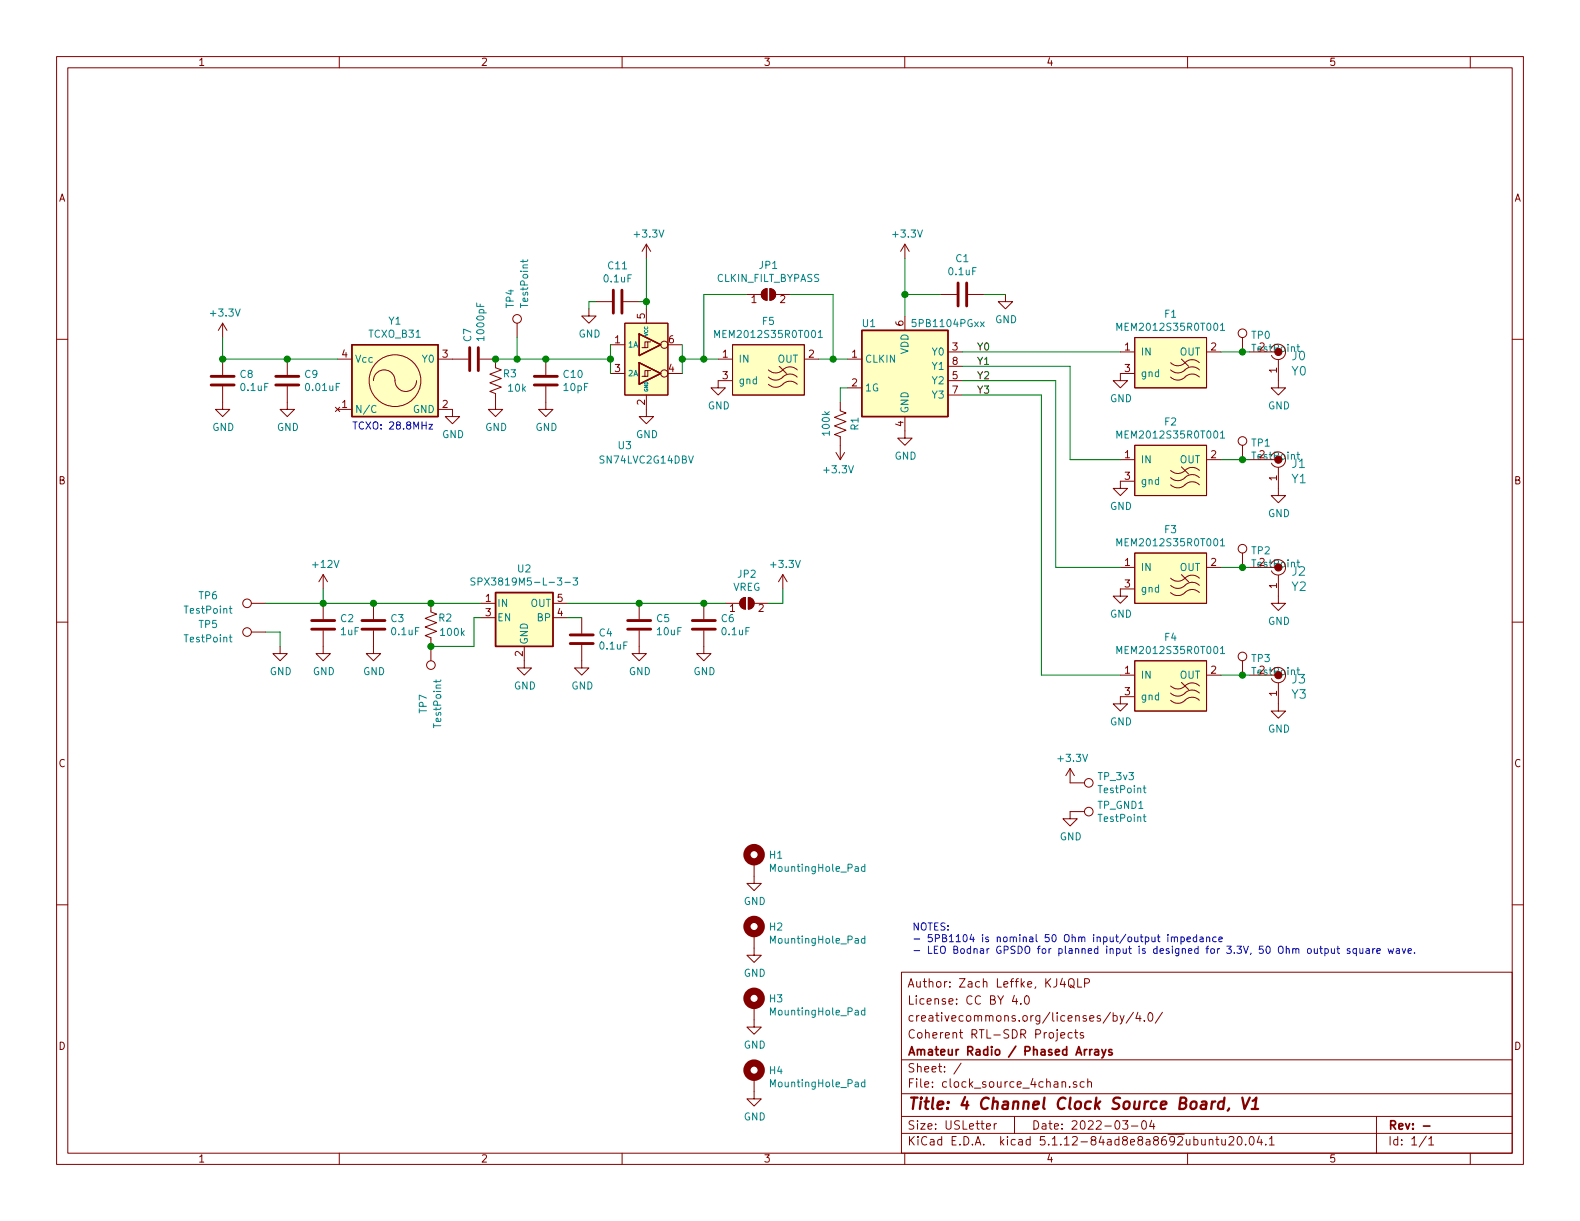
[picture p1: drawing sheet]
EESchema Schematic File Version 4
EELAYER 30 0
EELAYER END
$Descr USLetter 11000 8500
encoding utf-8
Sheet 1 1
Title "4 Channel Clock Source Board, V1"
Date "2022-03-04"
Rev "-"
Comp "Amateur Radio / Phased Arrays"
Comment1 "Coherent RTL-SDR Projects"
Comment2 "creativecommons.org/licenses/by/4.0/"
Comment3 "License: CC BY 4.0"
Comment4 "Author: Zach Leffke, KJ4QLP"
$EndDescr
$Comp
L kicad_KJ4QLP:5PB1104PGxx U1
U 1 1
P 6300 2800
F 0 "U1" H 6050 3350 50  0000 C CNN
F 1 "5PB1104PGxx" H 6600 3350 50  0000 C CNN
F 2 "Package_SO:TSSOP-8_4.4x3mm_P0.65mm" H 6300 2600 50  0001 C CNN
F 3 "https://www.idt.com/document/dst/5pb11xx-datasheet" H 3900 3400 50  0001 C CNN
	1    6300 2800
	1    0    0    -1  
$EndComp
$Comp
L dk_Coaxial-Connectors-RF:0734120114 J0
U 1 1
P 8900 2450
F 0 "J0" H 8812 2425 60  0000 R CNN
F 1 "Y0" H 8812 2319 60  0000 R CNN
F 2 "digikey-footprints:Molex_734120114_UMC_RF_CONN_Vertical" H 9100 2650 60  0001 L CNN
F 3 "https://www.molex.com/pdm_docs/sd/734120110_sd.pdf" H 9100 2750 60  0001 L CNN
F 4 "WM3894CT-ND" H 9100 2850 60  0001 L CNN "Digi-Key_PN"
F 5 "0734120114" H 9100 2950 60  0001 L CNN "MPN"
F 6 "Connectors, Interconnects" H 9100 3050 60  0001 L CNN "Category"
F 7 "Coaxial Connectors (RF)" H 9100 3150 60  0001 L CNN "Family"
F 8 "https://www.molex.com/pdm_docs/sd/734120110_sd.pdf" H 9100 3250 60  0001 L CNN "DK_Datasheet_Link"
F 9 "/product-detail/en/molex/0734120114/WM3894CT-ND/2421931" H 9100 3350 60  0001 L CNN "DK_Detail_Page"
F 10 "CONN UMC RCPT STR 50 OHM SMD" H 9100 3450 60  0001 L CNN "Description"
F 11 "Molex" H 9100 3550 60  0001 L CNN "Manufacturer"
F 12 "Active" H 9100 3650 60  0001 L CNN "Status"
	1    8900 2450
	-1   0    0    -1  
$EndComp
$Comp
L dk_Coaxial-Connectors-RF:0734120114 J1
U 1 1
P 8900 3200
F 0 "J1" H 8812 3175 60  0000 R CNN
F 1 "Y1" H 8812 3069 60  0000 R CNN
F 2 "digikey-footprints:Molex_734120114_UMC_RF_CONN_Vertical" H 9100 3400 60  0001 L CNN
F 3 "https://www.molex.com/pdm_docs/sd/734120110_sd.pdf" H 9100 3500 60  0001 L CNN
F 4 "WM3894CT-ND" H 9100 3600 60  0001 L CNN "Digi-Key_PN"
F 5 "0734120114" H 9100 3700 60  0001 L CNN "MPN"
F 6 "Connectors, Interconnects" H 9100 3800 60  0001 L CNN "Category"
F 7 "Coaxial Connectors (RF)" H 9100 3900 60  0001 L CNN "Family"
F 8 "https://www.molex.com/pdm_docs/sd/734120110_sd.pdf" H 9100 4000 60  0001 L CNN "DK_Datasheet_Link"
F 9 "/product-detail/en/molex/0734120114/WM3894CT-ND/2421931" H 9100 4100 60  0001 L CNN "DK_Detail_Page"
F 10 "CONN UMC RCPT STR 50 OHM SMD" H 9100 4200 60  0001 L CNN "Description"
F 11 "Molex" H 9100 4300 60  0001 L CNN "Manufacturer"
F 12 "Active" H 9100 4400 60  0001 L CNN "Status"
	1    8900 3200
	-1   0    0    -1  
$EndComp
$Comp
L dk_Coaxial-Connectors-RF:0734120114 J2
U 1 1
P 8900 3950
F 0 "J2" H 8812 3925 60  0000 R CNN
F 1 "Y2" H 8812 3819 60  0000 R CNN
F 2 "digikey-footprints:Molex_734120114_UMC_RF_CONN_Vertical" H 9100 4150 60  0001 L CNN
F 3 "https://www.molex.com/pdm_docs/sd/734120110_sd.pdf" H 9100 4250 60  0001 L CNN
F 4 "WM3894CT-ND" H 9100 4350 60  0001 L CNN "Digi-Key_PN"
F 5 "0734120114" H 9100 4450 60  0001 L CNN "MPN"
F 6 "Connectors, Interconnects" H 9100 4550 60  0001 L CNN "Category"
F 7 "Coaxial Connectors (RF)" H 9100 4650 60  0001 L CNN "Family"
F 8 "https://www.molex.com/pdm_docs/sd/734120110_sd.pdf" H 9100 4750 60  0001 L CNN "DK_Datasheet_Link"
F 9 "/product-detail/en/molex/0734120114/WM3894CT-ND/2421931" H 9100 4850 60  0001 L CNN "DK_Detail_Page"
F 10 "CONN UMC RCPT STR 50 OHM SMD" H 9100 4950 60  0001 L CNN "Description"
F 11 "Molex" H 9100 5050 60  0001 L CNN "Manufacturer"
F 12 "Active" H 9100 5150 60  0001 L CNN "Status"
	1    8900 3950
	-1   0    0    -1  
$EndComp
$Comp
L dk_Coaxial-Connectors-RF:0734120114 J3
U 1 1
P 8900 4700
F 0 "J3" H 8812 4675 60  0000 R CNN
F 1 "Y3" H 8812 4569 60  0000 R CNN
F 2 "digikey-footprints:Molex_734120114_UMC_RF_CONN_Vertical" H 9100 4900 60  0001 L CNN
F 3 "https://www.molex.com/pdm_docs/sd/734120110_sd.pdf" H 9100 5000 60  0001 L CNN
F 4 "WM3894CT-ND" H 9100 5100 60  0001 L CNN "Digi-Key_PN"
F 5 "0734120114" H 9100 5200 60  0001 L CNN "MPN"
F 6 "Connectors, Interconnects" H 9100 5300 60  0001 L CNN "Category"
F 7 "Coaxial Connectors (RF)" H 9100 5400 60  0001 L CNN "Family"
F 8 "https://www.molex.com/pdm_docs/sd/734120110_sd.pdf" H 9100 5500 60  0001 L CNN "DK_Datasheet_Link"
F 9 "/product-detail/en/molex/0734120114/WM3894CT-ND/2421931" H 9100 5600 60  0001 L CNN "DK_Detail_Page"
F 10 "CONN UMC RCPT STR 50 OHM SMD" H 9100 5700 60  0001 L CNN "Description"
F 11 "Molex" H 9100 5800 60  0001 L CNN "Manufacturer"
F 12 "Active" H 9100 5900 60  0001 L CNN "Status"
	1    8900 4700
	-1   0    0    -1  
$EndComp
$Comp
L power:GND #PWR01
U 1 1
P 8900 2650
F 0 "#PWR01" H 8900 2400 50  0001 C CNN
F 1 "GND" H 8905 2477 50  0000 C CNN
F 2 "" H 8900 2650 50  0001 C CNN
F 3 "" H 8900 2650 50  0001 C CNN
	1    8900 2650
	1    0    0    -1  
$EndComp
$Comp
L power:GND #PWR02
U 1 1
P 8900 3400
F 0 "#PWR02" H 8900 3150 50  0001 C CNN
F 1 "GND" H 8905 3227 50  0000 C CNN
F 2 "" H 8900 3400 50  0001 C CNN
F 3 "" H 8900 3400 50  0001 C CNN
	1    8900 3400
	1    0    0    -1  
$EndComp
$Comp
L power:GND #PWR03
U 1 1
P 8900 4150
F 0 "#PWR03" H 8900 3900 50  0001 C CNN
F 1 "GND" H 8905 3977 50  0000 C CNN
F 2 "" H 8900 4150 50  0001 C CNN
F 3 "" H 8900 4150 50  0001 C CNN
	1    8900 4150
	1    0    0    -1  
$EndComp
$Comp
L power:GND #PWR04
U 1 1
P 8900 4900
F 0 "#PWR04" H 8900 4650 50  0001 C CNN
F 1 "GND" H 8905 4727 50  0000 C CNN
F 2 "" H 8900 4900 50  0001 C CNN
F 3 "" H 8900 4900 50  0001 C CNN
	1    8900 4900
	1    0    0    -1  
$EndComp
$Comp
L kicad_KJ4QLP:MEM2012S35R0T001 F1
U 1 1
P 8150 2400
F 0 "F1" H 8150 2615 50  0000 C CNN
F 1 "MEM2012S35R0T001" H 8150 2524 50  0000 C CNN
F 2 "kj4qlp:0805_3PC_Pad" H 8150 2050 50  0001 C CNN
F 3 "https://product.tdk.com/info/en/catalog/datasheets/3tf_commercial_signal_mem2012s_en.pdf" H 8250 2275 50  0001 C CNN
	1    8150 2400
	1    0    0    -1  
$EndComp
$Comp
L kicad_KJ4QLP:MEM2012S35R0T001 F2
U 1 1
P 8150 3150
F 0 "F2" H 8150 3365 50  0000 C CNN
F 1 "MEM2012S35R0T001" H 8150 3274 50  0000 C CNN
F 2 "kj4qlp:0805_3PC_Pad" H 8150 2800 50  0001 C CNN
F 3 "https://product.tdk.com/info/en/catalog/datasheets/3tf_commercial_signal_mem2012s_en.pdf" H 8250 3025 50  0001 C CNN
	1    8150 3150
	1    0    0    -1  
$EndComp
$Comp
L kicad_KJ4QLP:MEM2012S35R0T001 F3
U 1 1
P 8150 3900
F 0 "F3" H 8150 4115 50  0000 C CNN
F 1 "MEM2012S35R0T001" H 8150 4024 50  0000 C CNN
F 2 "kj4qlp:0805_3PC_Pad" H 8150 3550 50  0001 C CNN
F 3 "https://product.tdk.com/info/en/catalog/datasheets/3tf_commercial_signal_mem2012s_en.pdf" H 8250 3775 50  0001 C CNN
	1    8150 3900
	1    0    0    -1  
$EndComp
$Comp
L kicad_KJ4QLP:MEM2012S35R0T001 F4
U 1 1
P 8150 4650
F 0 "F4" H 8150 4865 50  0000 C CNN
F 1 "MEM2012S35R0T001" H 8150 4774 50  0000 C CNN
F 2 "kj4qlp:0805_3PC_Pad" H 8150 4300 50  0001 C CNN
F 3 "https://product.tdk.com/info/en/catalog/datasheets/3tf_commercial_signal_mem2012s_en.pdf" H 8250 4525 50  0001 C CNN
	1    8150 4650
	1    0    0    -1  
$EndComp
$Comp
L Jumper:SolderJumper_2_Open JP1
U 1 1
P 5350 2050
F 0 "JP1" H 5350 2255 50  0000 C CNN
F 1 "CLKIN_FILT_BYPASS" H 5350 2164 50  0000 C CNN
F 2 "Jumper:SolderJumper-2_P1.3mm_Open_RoundedPad1.0x1.5mm" H 5350 2050 50  0001 C CNN
F 3 "~" H 5350 2050 50  0001 C CNN
	1    5350 2050
	1    0    0    -1  
$EndComp
Text Notes 6350 6650 0    50   ~ 0
NOTES:\n- 5PB1104 is nominal 50 Ohm input/output impedance\n- LEO Bodnar GPSDO for planned input is designed for 3.3V, 50 Ohm output square wave.
$Comp
L kicad_KJ4QLP:MEM2012S35R0T001 F5
U 1 1
P 5350 2450
F 0 "F5" H 5350 2665 50  0000 C CNN
F 1 "MEM2012S35R0T001" H 5350 2574 50  0000 C CNN
F 2 "kj4qlp:0805_3PC_Pad" H 5350 2100 50  0001 C CNN
F 3 "https://product.tdk.com/info/en/catalog/datasheets/3tf_commercial_signal_mem2012s_en.pdf" H 5450 2325 50  0001 C CNN
	1    5350 2450
	1    0    0    -1  
$EndComp
$Comp
L Device:R_US R1
U 1 1
P 5850 2950
F 0 "R1" V 5950 2950 50  0000 C CNN
F 1 "100k" V 5750 2950 50  0000 C CNN
F 2 "Resistor_SMD:R_0805_2012Metric" V 5890 2940 50  0001 C CNN
F 3 "~" H 5850 2950 50  0001 C CNN
	1    5850 2950
	1    0    0    -1  
$EndComp
$Comp
L power:+3.3V #PWR0101
U 1 1
P 6300 1800
F 0 "#PWR0101" H 6300 1650 50  0001 C CNN
F 1 "+3.3V" H 6315 1973 50  0000 C CNN
F 2 "" H 6300 1800 50  0001 C CNN
F 3 "" H 6300 1800 50  0001 C CNN
	1    6300 1800
	1    0    0    -1  
$EndComp
$Comp
L power:GND #PWR0102
U 1 1
P 6300 3000
F 0 "#PWR0102" H 6300 2750 50  0001 C CNN
F 1 "GND" H 6305 2827 50  0000 C CNN
F 2 "" H 6300 3000 50  0001 C CNN
F 3 "" H 6300 3000 50  0001 C CNN
	1    6300 3000
	1    0    0    -1  
$EndComp
$Comp
L power:+3.3V #PWR0103
U 1 1
P 5850 3100
F 0 "#PWR0103" H 5850 2950 50  0001 C CNN
F 1 "+3.3V" H 5865 3273 50  0000 C CNN
F 2 "" H 5850 3100 50  0001 C CNN
F 3 "" H 5850 3100 50  0001 C CNN
	1    5850 3100
	-1   0    0    1   
$EndComp
$Comp
L Device:C C1
U 1 1
P 6700 2050
F 0 "C1" V 6448 2050 50  0000 C CNN
F 1 "0.1uF" V 6539 2050 50  0000 C CNN
F 2 "Capacitor_SMD:C_0805_2012Metric" H 6738 1900 50  0001 C CNN
F 3 "~" H 6700 2050 50  0001 C CNN
	1    6700 2050
	0    1    1    0   
$EndComp
$Comp
L power:GND #PWR0104
U 1 1
P 7000 2050
F 0 "#PWR0104" H 7000 1800 50  0001 C CNN
F 1 "GND" H 7005 1877 50  0000 C CNN
F 2 "" H 7000 2050 50  0001 C CNN
F 3 "" H 7000 2050 50  0001 C CNN
	1    7000 2050
	1    0    0    -1  
$EndComp
$Comp
L Connector:TestPoint TP_3v3
U 1 1
P 7450 5450
F 0 "TP_3v3" V 7404 5638 50  0000 L CNN
F 1 "TestPoint" V 7495 5638 50  0000 L CNN
F 2 "TestPoint:TestPoint_Pad_2.0x2.0mm" H 7650 5450 50  0001 C CNN
F 3 "~" H 7650 5450 50  0001 C CNN
	1    7450 5450
	0    1    1    0   
$EndComp
Wire Wire Line
	6700 2450 7800 2450
Wire Wire Line
	6700 2550 7450 2550
Wire Wire Line
	7450 2550 7450 3200
Wire Wire Line
	7450 3200 7800 3200
Wire Wire Line
	6700 2650 7350 2650
Wire Wire Line
	7350 2650 7350 3950
Wire Wire Line
	7350 3950 7800 3950
Wire Wire Line
	6700 2750 7250 2750
Wire Wire Line
	7250 2750 7250 4700
Wire Wire Line
	7250 4700 7800 4700
Wire Wire Line
	6300 1800 6300 2050
Wire Wire Line
	6550 2050 6300 2050
Connection ~ 6300 2050
Wire Wire Line
	6300 2050 6300 2200
Wire Wire Line
	6850 2050 7000 2050
Wire Wire Line
	5900 2700 5850 2700
Wire Wire Line
	5850 2700 5850 2800
Wire Wire Line
	5700 2500 5800 2500
Wire Wire Line
	5000 2500 4900 2500
$Comp
L power:GND #PWR0105
U 1 1
P 5000 2650
F 0 "#PWR0105" H 5000 2400 50  0001 C CNN
F 1 "GND" H 5005 2477 50  0000 C CNN
F 2 "" H 5000 2650 50  0001 C CNN
F 3 "" H 5000 2650 50  0001 C CNN
	1    5000 2650
	1    0    0    -1  
$EndComp
$Comp
L power:GND #PWR0106
U 1 1
P 7800 2600
F 0 "#PWR0106" H 7800 2350 50  0001 C CNN
F 1 "GND" H 7805 2427 50  0000 C CNN
F 2 "" H 7800 2600 50  0001 C CNN
F 3 "" H 7800 2600 50  0001 C CNN
	1    7800 2600
	1    0    0    -1  
$EndComp
$Comp
L power:GND #PWR0107
U 1 1
P 7800 3350
F 0 "#PWR0107" H 7800 3100 50  0001 C CNN
F 1 "GND" H 7805 3177 50  0000 C CNN
F 2 "" H 7800 3350 50  0001 C CNN
F 3 "" H 7800 3350 50  0001 C CNN
	1    7800 3350
	1    0    0    -1  
$EndComp
$Comp
L power:GND #PWR0108
U 1 1
P 7800 4100
F 0 "#PWR0108" H 7800 3850 50  0001 C CNN
F 1 "GND" H 7805 3927 50  0000 C CNN
F 2 "" H 7800 4100 50  0001 C CNN
F 3 "" H 7800 4100 50  0001 C CNN
	1    7800 4100
	1    0    0    -1  
$EndComp
$Comp
L power:GND #PWR0109
U 1 1
P 7800 4850
F 0 "#PWR0109" H 7800 4600 50  0001 C CNN
F 1 "GND" H 7805 4677 50  0000 C CNN
F 2 "" H 7800 4850 50  0001 C CNN
F 3 "" H 7800 4850 50  0001 C CNN
	1    7800 4850
	1    0    0    -1  
$EndComp
Wire Wire Line
	8500 2450 8650 2450
Wire Wire Line
	8500 3200 8650 3200
Wire Wire Line
	8700 3950 8650 3950
Wire Wire Line
	8500 4700 8650 4700
$Comp
L power:+3.3V #PWR0110
U 1 1
P 7450 5450
F 0 "#PWR0110" H 7450 5300 50  0001 C CNN
F 1 "+3.3V" H 7465 5623 50  0000 C CNN
F 2 "" H 7450 5450 50  0001 C CNN
F 3 "" H 7450 5450 50  0001 C CNN
	1    7450 5450
	1    0    0    -1  
$EndComp
$Comp
L Connector:TestPoint TP_GND1
U 1 1
P 7450 5650
F 0 "TP_GND1" V 7404 5838 50  0000 L CNN
F 1 "TestPoint" V 7495 5838 50  0000 L CNN
F 2 "TestPoint:TestPoint_Pad_2.0x2.0mm" H 7650 5650 50  0001 C CNN
F 3 "~" H 7650 5650 50  0001 C CNN
	1    7450 5650
	0    1    1    0   
$EndComp
$Comp
L power:GND #PWR0111
U 1 1
P 7450 5650
F 0 "#PWR0111" H 7450 5400 50  0001 C CNN
F 1 "GND" H 7455 5477 50  0000 C CNN
F 2 "" H 7450 5650 50  0001 C CNN
F 3 "" H 7450 5650 50  0001 C CNN
	1    7450 5650
	1    0    0    -1  
$EndComp
Wire Wire Line
	5200 2050 4900 2050
Wire Wire Line
	4900 2050 4900 2500
Wire Wire Line
	5500 2050 5800 2050
Text Label 6800 2450 0    50   ~ 0
Y0
Text Label 6800 2550 0    50   ~ 0
Y1
Text Label 6800 2650 0    50   ~ 0
Y2
Text Label 6800 2750 0    50   ~ 0
Y3
$Comp
L Mechanical:MountingHole_Pad H1
U 1 1
P 5250 6000
F 0 "H1" H 5350 6049 50  0000 L CNN
F 1 "MountingHole_Pad" H 5350 5958 50  0000 L CNN
F 2 "MountingHole:MountingHole_2.2mm_M2_Pad_Via" H 5250 6000 50  0001 C CNN
F 3 "~" H 5250 6000 50  0001 C CNN
	1    5250 6000
	1    0    0    -1  
$EndComp
$Comp
L power:GND #PWR0112
U 1 1
P 5250 6100
F 0 "#PWR0112" H 5250 5850 50  0001 C CNN
F 1 "GND" H 5255 5927 50  0000 C CNN
F 2 "" H 5250 6100 50  0001 C CNN
F 3 "" H 5250 6100 50  0001 C CNN
	1    5250 6100
	1    0    0    -1  
$EndComp
$Comp
L Connector:TestPoint TP0
U 1 1
P 8650 2450
F 0 "TP0" H 8708 2568 50  0000 L CNN
F 1 "TestPoint" H 8708 2477 50  0000 L CNN
F 2 "TestPoint:TestPoint_Pad_D1.0mm" H 8850 2450 50  0001 C CNN
F 3 "~" H 8850 2450 50  0001 C CNN
	1    8650 2450
	1    0    0    -1  
$EndComp
Connection ~ 8650 2450
Wire Wire Line
	8650 2450 8700 2450
$Comp
L Connector:TestPoint TP1
U 1 1
P 8650 3200
F 0 "TP1" H 8708 3318 50  0000 L CNN
F 1 "TestPoint" H 8708 3227 50  0000 L CNN
F 2 "TestPoint:TestPoint_Pad_D1.0mm" H 8850 3200 50  0001 C CNN
F 3 "~" H 8850 3200 50  0001 C CNN
	1    8650 3200
	1    0    0    -1  
$EndComp
Connection ~ 8650 3200
Wire Wire Line
	8650 3200 8700 3200
$Comp
L Connector:TestPoint TP2
U 1 1
P 8650 3950
F 0 "TP2" H 8708 4068 50  0000 L CNN
F 1 "TestPoint" H 8708 3977 50  0000 L CNN
F 2 "TestPoint:TestPoint_Pad_D1.0mm" H 8850 3950 50  0001 C CNN
F 3 "~" H 8850 3950 50  0001 C CNN
	1    8650 3950
	1    0    0    -1  
$EndComp
Connection ~ 8650 3950
Wire Wire Line
	8650 3950 8500 3950
$Comp
L Connector:TestPoint TP3
U 1 1
P 8650 4700
F 0 "TP3" H 8708 4818 50  0000 L CNN
F 1 "TestPoint" H 8708 4727 50  0000 L CNN
F 2 "TestPoint:TestPoint_Pad_D1.0mm" H 8850 4700 50  0001 C CNN
F 3 "~" H 8850 4700 50  0001 C CNN
	1    8650 4700
	1    0    0    -1  
$EndComp
Connection ~ 8650 4700
Wire Wire Line
	8650 4700 8700 4700
$Comp
L Mechanical:MountingHole_Pad H2
U 1 1
P 5250 6500
F 0 "H2" H 5350 6549 50  0000 L CNN
F 1 "MountingHole_Pad" H 5350 6458 50  0000 L CNN
F 2 "MountingHole:MountingHole_2.2mm_M2_Pad_Via" H 5250 6500 50  0001 C CNN
F 3 "~" H 5250 6500 50  0001 C CNN
	1    5250 6500
	1    0    0    -1  
$EndComp
$Comp
L power:GND #PWR06
U 1 1
P 5250 6600
F 0 "#PWR06" H 5250 6350 50  0001 C CNN
F 1 "GND" H 5255 6427 50  0000 C CNN
F 2 "" H 5250 6600 50  0001 C CNN
F 3 "" H 5250 6600 50  0001 C CNN
	1    5250 6600
	1    0    0    -1  
$EndComp
$Comp
L Mechanical:MountingHole_Pad H3
U 1 1
P 5250 7000
F 0 "H3" H 5350 7049 50  0000 L CNN
F 1 "MountingHole_Pad" H 5350 6958 50  0000 L CNN
F 2 "MountingHole:MountingHole_2.2mm_M2_Pad_Via" H 5250 7000 50  0001 C CNN
F 3 "~" H 5250 7000 50  0001 C CNN
	1    5250 7000
	1    0    0    -1  
$EndComp
$Comp
L power:GND #PWR07
U 1 1
P 5250 7100
F 0 "#PWR07" H 5250 6850 50  0001 C CNN
F 1 "GND" H 5255 6927 50  0000 C CNN
F 2 "" H 5250 7100 50  0001 C CNN
F 3 "" H 5250 7100 50  0001 C CNN
	1    5250 7100
	1    0    0    -1  
$EndComp
$Comp
L Mechanical:MountingHole_Pad H4
U 1 1
P 5250 7500
F 0 "H4" H 5350 7549 50  0000 L CNN
F 1 "MountingHole_Pad" H 5350 7458 50  0000 L CNN
F 2 "MountingHole:MountingHole_2.2mm_M2_Pad_Via" H 5250 7500 50  0001 C CNN
F 3 "~" H 5250 7500 50  0001 C CNN
	1    5250 7500
	1    0    0    -1  
$EndComp
$Comp
L power:GND #PWR08
U 1 1
P 5250 7600
F 0 "#PWR08" H 5250 7350 50  0001 C CNN
F 1 "GND" H 5255 7427 50  0000 C CNN
F 2 "" H 5250 7600 50  0001 C CNN
F 3 "" H 5250 7600 50  0001 C CNN
	1    5250 7600
	1    0    0    -1  
$EndComp
$Comp
L Regulator_Linear:SPX3819M5-L-3-3 U2
U 1 1
P 3650 4300
F 0 "U2" H 3650 4642 50  0000 C CNN
F 1 "SPX3819M5-L-3-3" H 3650 4551 50  0000 C CNN
F 2 "Package_TO_SOT_SMD:SOT-23-5" H 3650 4625 50  0001 C CNN
F 3 "https://www.exar.com/content/document.ashx?id=22106&languageid=1033&type=Datasheet&partnumber=SPX3819&filename=SPX3819.pdf&part=SPX3819" H 3650 4300 50  0001 C CNN
	1    3650 4300
	1    0    0    -1  
$EndComp
$Comp
L Device:R_US R2
U 1 1
P 3000 4350
F 0 "R2" H 3100 4400 50  0000 C CNN
F 1 "100k" H 3150 4300 50  0000 C CNN
F 2 "Resistor_SMD:R_0805_2012Metric" V 3040 4340 50  0001 C CNN
F 3 "~" H 3000 4350 50  0001 C CNN
	1    3000 4350
	1    0    0    -1  
$EndComp
$Comp
L Device:C C3
U 1 1
P 2600 4350
F 0 "C3" H 2715 4396 50  0000 L CNN
F 1 "0.1uF" H 2715 4305 50  0000 L CNN
F 2 "Capacitor_SMD:C_0805_2012Metric" H 2638 4200 50  0001 C CNN
F 3 "~" H 2600 4350 50  0001 C CNN
	1    2600 4350
	1    0    0    -1  
$EndComp
$Comp
L Device:C C2
U 1 1
P 2250 4350
F 0 "C2" H 2365 4396 50  0000 L CNN
F 1 "1uF" H 2365 4305 50  0000 L CNN
F 2 "Capacitor_SMD:C_0805_2012Metric" H 2288 4200 50  0001 C CNN
F 3 "~" H 2250 4350 50  0001 C CNN
	1    2250 4350
	1    0    0    -1  
$EndComp
$Comp
L power:GND #PWR013
U 1 1
P 3650 4600
F 0 "#PWR013" H 3650 4350 50  0001 C CNN
F 1 "GND" H 3655 4427 50  0000 C CNN
F 2 "" H 3650 4600 50  0001 C CNN
F 3 "" H 3650 4600 50  0001 C CNN
	1    3650 4600
	1    0    0    -1  
$EndComp
$Comp
L power:GND #PWR012
U 1 1
P 2600 4500
F 0 "#PWR012" H 2600 4250 50  0001 C CNN
F 1 "GND" H 2605 4327 50  0000 C CNN
F 2 "" H 2600 4500 50  0001 C CNN
F 3 "" H 2600 4500 50  0001 C CNN
	1    2600 4500
	1    0    0    -1  
$EndComp
$Comp
L power:GND #PWR011
U 1 1
P 2250 4500
F 0 "#PWR011" H 2250 4250 50  0001 C CNN
F 1 "GND" H 2255 4327 50  0000 C CNN
F 2 "" H 2250 4500 50  0001 C CNN
F 3 "" H 2250 4500 50  0001 C CNN
	1    2250 4500
	1    0    0    -1  
$EndComp
Wire Wire Line
	3350 4200 3000 4200
Wire Wire Line
	3000 4200 2600 4200
Connection ~ 3000 4200
Wire Wire Line
	2600 4200 2250 4200
Connection ~ 2600 4200
Wire Wire Line
	3350 4300 3300 4300
Wire Wire Line
	3300 4300 3300 4500
Wire Wire Line
	3300 4500 3000 4500
$Comp
L Device:C C4
U 1 1
P 4050 4450
F 0 "C4" H 4165 4496 50  0000 L CNN
F 1 "0.1uF" H 4165 4405 50  0000 L CNN
F 2 "Capacitor_SMD:C_0805_2012Metric" H 4088 4300 50  0001 C CNN
F 3 "~" H 4050 4450 50  0001 C CNN
	1    4050 4450
	1    0    0    -1  
$EndComp
$Comp
L Device:C C5
U 1 1
P 4450 4350
F 0 "C5" H 4565 4396 50  0000 L CNN
F 1 "10uF" H 4565 4305 50  0000 L CNN
F 2 "Capacitor_SMD:C_0805_2012Metric" H 4488 4200 50  0001 C CNN
F 3 "~" H 4450 4350 50  0001 C CNN
	1    4450 4350
	1    0    0    -1  
$EndComp
$Comp
L Device:C C6
U 1 1
P 4900 4350
F 0 "C6" H 5015 4396 50  0000 L CNN
F 1 "0.1uF" H 5015 4305 50  0000 L CNN
F 2 "Capacitor_SMD:C_0805_2012Metric" H 4938 4200 50  0001 C CNN
F 3 "~" H 4900 4350 50  0001 C CNN
	1    4900 4350
	1    0    0    -1  
$EndComp
Wire Wire Line
	3950 4200 4450 4200
Wire Wire Line
	4450 4200 4900 4200
Connection ~ 4450 4200
Wire Wire Line
	3950 4300 4050 4300
$Comp
L power:GND #PWR014
U 1 1
P 4050 4600
F 0 "#PWR014" H 4050 4350 50  0001 C CNN
F 1 "GND" H 4055 4427 50  0000 C CNN
F 2 "" H 4050 4600 50  0001 C CNN
F 3 "" H 4050 4600 50  0001 C CNN
	1    4050 4600
	1    0    0    -1  
$EndComp
$Comp
L power:GND #PWR015
U 1 1
P 4450 4500
F 0 "#PWR015" H 4450 4250 50  0001 C CNN
F 1 "GND" H 4455 4327 50  0000 C CNN
F 2 "" H 4450 4500 50  0001 C CNN
F 3 "" H 4450 4500 50  0001 C CNN
	1    4450 4500
	1    0    0    -1  
$EndComp
$Comp
L power:GND #PWR016
U 1 1
P 4900 4500
F 0 "#PWR016" H 4900 4250 50  0001 C CNN
F 1 "GND" H 4905 4327 50  0000 C CNN
F 2 "" H 4900 4500 50  0001 C CNN
F 3 "" H 4900 4500 50  0001 C CNN
	1    4900 4500
	1    0    0    -1  
$EndComp
$Comp
L Connector:TestPoint TP6
U 1 1
P 1850 4200
F 0 "TP6" V 1900 4600 50  0000 C CNN
F 1 "TestPoint" V 1800 4600 50  0000 C CNN
F 2 "TestPoint:TestPoint_Pad_2.0x2.0mm" H 2050 4200 50  0001 C CNN
F 3 "~" H 2050 4200 50  0001 C CNN
	1    1850 4200
	0    -1   -1   0   
$EndComp
Wire Wire Line
	1850 4200 2250 4200
Connection ~ 2250 4200
$Comp
L power:+12V #PWR010
U 1 1
P 2250 4100
F 0 "#PWR010" H 2250 3950 50  0001 C CNN
F 1 "+12V" H 2265 4273 50  0000 C CNN
F 2 "" H 2250 4100 50  0001 C CNN
F 3 "" H 2250 4100 50  0001 C CNN
	1    2250 4100
	1    0    0    -1  
$EndComp
Wire Wire Line
	2250 4100 2250 4200
$Comp
L power:GND #PWR09
U 1 1
P 1950 4500
F 0 "#PWR09" H 1950 4250 50  0001 C CNN
F 1 "GND" H 1955 4327 50  0000 C CNN
F 2 "" H 1950 4500 50  0001 C CNN
F 3 "" H 1950 4500 50  0001 C CNN
	1    1950 4500
	1    0    0    -1  
$EndComp
$Comp
L Connector:TestPoint TP5
U 1 1
P 1850 4400
F 0 "TP5" V 1900 4800 50  0000 C CNN
F 1 "TestPoint" V 1800 4800 50  0000 C CNN
F 2 "TestPoint:TestPoint_Pad_2.0x2.0mm" H 2050 4400 50  0001 C CNN
F 3 "~" H 2050 4400 50  0001 C CNN
	1    1850 4400
	0    -1   -1   0   
$EndComp
Wire Wire Line
	1850 4400 1950 4400
Wire Wire Line
	1950 4400 1950 4500
$Comp
L Jumper:SolderJumper_2_Open JP2
U 1 1
P 5200 4200
F 0 "JP2" H 5200 4405 50  0000 C CNN
F 1 "VREG" H 5200 4314 50  0000 C CNN
F 2 "Jumper:SolderJumper-2_P1.3mm_Open_RoundedPad1.0x1.5mm" H 5200 4200 50  0001 C CNN
F 3 "~" H 5200 4200 50  0001 C CNN
	1    5200 4200
	1    0    0    -1  
$EndComp
$Comp
L power:+3.3V #PWR017
U 1 1
P 5450 4100
F 0 "#PWR017" H 5450 3950 50  0001 C CNN
F 1 "+3.3V" H 5465 4273 50  0000 C CNN
F 2 "" H 5450 4100 50  0001 C CNN
F 3 "" H 5450 4100 50  0001 C CNN
	1    5450 4100
	1    0    0    -1  
$EndComp
Wire Wire Line
	4900 4200 5050 4200
Connection ~ 4900 4200
Wire Wire Line
	5350 4200 5450 4200
Wire Wire Line
	5450 4200 5450 4100
$Comp
L Connector:TestPoint TP7
U 1 1
P 3000 4500
F 0 "TP7" V 3050 4900 50  0000 C CNN
F 1 "TestPoint" V 2950 4900 50  0000 C CNN
F 2 "TestPoint:TestPoint_Pad_2.0x2.0mm" H 3200 4500 50  0001 C CNN
F 3 "~" H 3200 4500 50  0001 C CNN
	1    3000 4500
	-1   0    0    1   
$EndComp
Connection ~ 3000 4500
$Comp
L kicad_KJ4QLP:TCXO_B31 Y1
U 1 1
P 2750 2650
F 0 "Y1" H 2750 3067 50  0000 C CNN
F 1 "TCXO_B31" H 2750 2976 50  0000 C CNN
F 2 "Crystal:Crystal_SMD_2520-4Pin_2.5x2.0mm" H 2750 2350 50  0001 C CNN
F 3 "http://www.conwin.com/datasheets/tx/tx415.pdf" H 350 3250 50  0001 C CNN
	1    2750 2650
	1    0    0    -1  
$EndComp
$Comp
L Device:C C9
U 1 1
P 2000 2650
F 0 "C9" H 2115 2696 50  0000 L CNN
F 1 "0.01uF" H 2115 2605 50  0000 L CNN
F 2 "Capacitor_SMD:C_0805_2012Metric" H 2038 2500 50  0001 C CNN
F 3 "~" H 2000 2650 50  0001 C CNN
	1    2000 2650
	1    0    0    -1  
$EndComp
$Comp
L Device:C C8
U 1 1
P 1550 2650
F 0 "C8" H 1665 2696 50  0000 L CNN
F 1 "0.1uF" H 1665 2605 50  0000 L CNN
F 2 "Capacitor_SMD:C_0805_2012Metric" H 1588 2500 50  0001 C CNN
F 3 "~" H 1550 2650 50  0001 C CNN
	1    1550 2650
	1    0    0    -1  
$EndComp
$Comp
L Device:C C7
U 1 1
P 3300 2500
F 0 "C7" H 3415 2546 50  0000 L CNN
F 1 "1000pF" H 3415 2455 50  0000 L CNN
F 2 "Capacitor_SMD:C_0805_2012Metric" H 3338 2350 50  0001 C CNN
F 3 "~" H 3300 2500 50  0001 C CNN
	1    3300 2500
	0    -1   -1   0   
$EndComp
$Comp
L Device:R_US R3
U 1 1
P 3450 2650
F 0 "R3" H 3550 2700 50  0000 C CNN
F 1 "10k" H 3600 2600 50  0000 C CNN
F 2 "Resistor_SMD:R_0805_2012Metric" V 3490 2640 50  0001 C CNN
F 3 "~" H 3450 2650 50  0001 C CNN
	1    3450 2650
	1    0    0    -1  
$EndComp
$Comp
L Device:C C10
U 1 1
P 3800 2650
F 0 "C10" H 3915 2696 50  0000 L CNN
F 1 "10pF" H 3915 2605 50  0000 L CNN
F 2 "Capacitor_SMD:C_0805_2012Metric" H 3838 2500 50  0001 C CNN
F 3 "~" H 3800 2650 50  0001 C CNN
	1    3800 2650
	1    0    0    -1  
$EndComp
$Comp
L power:GND #PWR019
U 1 1
P 1550 2800
F 0 "#PWR019" H 1550 2550 50  0001 C CNN
F 1 "GND" H 1555 2627 50  0000 C CNN
F 2 "" H 1550 2800 50  0001 C CNN
F 3 "" H 1550 2800 50  0001 C CNN
	1    1550 2800
	1    0    0    -1  
$EndComp
$Comp
L power:GND #PWR020
U 1 1
P 2000 2800
F 0 "#PWR020" H 2000 2550 50  0001 C CNN
F 1 "GND" H 2005 2627 50  0000 C CNN
F 2 "" H 2000 2800 50  0001 C CNN
F 3 "" H 2000 2800 50  0001 C CNN
	1    2000 2800
	1    0    0    -1  
$EndComp
$Comp
L power:GND #PWR023
U 1 1
P 3150 2850
F 0 "#PWR023" H 3150 2600 50  0001 C CNN
F 1 "GND" H 3155 2677 50  0000 C CNN
F 2 "" H 3150 2850 50  0001 C CNN
F 3 "" H 3150 2850 50  0001 C CNN
	1    3150 2850
	1    0    0    -1  
$EndComp
$Comp
L power:GND #PWR021
U 1 1
P 3450 2800
F 0 "#PWR021" H 3450 2550 50  0001 C CNN
F 1 "GND" H 3455 2627 50  0000 C CNN
F 2 "" H 3450 2800 50  0001 C CNN
F 3 "" H 3450 2800 50  0001 C CNN
	1    3450 2800
	1    0    0    -1  
$EndComp
$Comp
L kicad_KJ4QLP:SN74LVC2G14DBV U3
U 1 1
P 4500 2500
F 0 "U3" H 4350 1900 50  0000 C CNN
F 1 "SN74LVC2G14DBV" H 4500 1800 50  0000 C CNN
F 2 "Package_TO_SOT_SMD:SOT-23-6" H 4600 2800 50  0001 C CNN
F 3 "https://www.ti.com/lit/ds/symlink/sn74lvc2g14.pdf" H 4550 2600 50  0001 C CNN
	1    4500 2500
	1    0    0    -1  
$EndComp
$Comp
L power:+3.3V #PWR05
U 1 1
P 4500 1800
F 0 "#PWR05" H 4500 1650 50  0001 C CNN
F 1 "+3.3V" H 4515 1973 50  0000 C CNN
F 2 "" H 4500 1800 50  0001 C CNN
F 3 "" H 4500 1800 50  0001 C CNN
	1    4500 1800
	1    0    0    -1  
$EndComp
$Comp
L power:GND #PWR024
U 1 1
P 4500 2850
F 0 "#PWR024" H 4500 2600 50  0001 C CNN
F 1 "GND" H 4505 2677 50  0000 C CNN
F 2 "" H 4500 2850 50  0001 C CNN
F 3 "" H 4500 2850 50  0001 C CNN
	1    4500 2850
	1    0    0    -1  
$EndComp
Connection ~ 3450 2500
Wire Wire Line
	4250 2500 4250 2400
Connection ~ 3800 2500
Wire Wire Line
	4250 2500 4250 2600
Connection ~ 4250 2500
Wire Wire Line
	1550 2500 2000 2500
Connection ~ 2000 2500
Wire Wire Line
	2000 2500 2350 2500
Wire Wire Line
	1550 2500 1550 2350
Connection ~ 1550 2500
$Comp
L power:+3.3V #PWR018
U 1 1
P 1550 2350
F 0 "#PWR018" H 1550 2200 50  0001 C CNN
F 1 "+3.3V" H 1565 2523 50  0000 C CNN
F 2 "" H 1550 2350 50  0001 C CNN
F 3 "" H 1550 2350 50  0001 C CNN
	1    1550 2350
	1    0    0    -1  
$EndComp
$Comp
L power:GND #PWR022
U 1 1
P 3800 2800
F 0 "#PWR022" H 3800 2550 50  0001 C CNN
F 1 "GND" H 3805 2627 50  0000 C CNN
F 2 "" H 3800 2800 50  0001 C CNN
F 3 "" H 3800 2800 50  0001 C CNN
	1    3800 2800
	1    0    0    -1  
$EndComp
Wire Wire Line
	4750 2400 4750 2500
Wire Wire Line
	5800 2050 5800 2500
Connection ~ 5800 2500
Wire Wire Line
	5800 2500 5900 2500
Wire Wire Line
	4750 2500 4900 2500
Connection ~ 4750 2500
Wire Wire Line
	4750 2500 4750 2600
Connection ~ 4900 2500
Wire Wire Line
	3800 2500 4250 2500
$Comp
L Device:C C11
U 1 1
P 4300 2100
F 0 "C11" V 4048 2100 50  0000 C CNN
F 1 "0.1uF" V 4139 2100 50  0000 C CNN
F 2 "Capacitor_SMD:C_0805_2012Metric" H 4338 1950 50  0001 C CNN
F 3 "~" H 4300 2100 50  0001 C CNN
	1    4300 2100
	0    1    1    0   
$EndComp
$Comp
L power:GND #PWR025
U 1 1
P 4100 2150
F 0 "#PWR025" H 4100 1900 50  0001 C CNN
F 1 "GND" H 4105 1977 50  0000 C CNN
F 2 "" H 4100 2150 50  0001 C CNN
F 3 "" H 4100 2150 50  0001 C CNN
	1    4100 2150
	1    0    0    -1  
$EndComp
Wire Wire Line
	4500 1800 4500 2100
Wire Wire Line
	4450 2100 4500 2100
Connection ~ 4500 2100
Wire Wire Line
	4500 2100 4500 2150
Wire Wire Line
	4150 2100 4100 2100
Wire Wire Line
	4100 2100 4100 2150
Text Notes 2450 3000 0    50   ~ 0
TCXO: 28.8MHz
Wire Wire Line
	3450 2500 3600 2500
$Comp
L Connector:TestPoint TP4
U 1 1
P 3600 2350
F 0 "TP4" V 3550 2550 50  0000 L CNN
F 1 "TestPoint" V 3650 2550 50  0000 L CNN
F 2 "TestPoint:TestPoint_Pad_D1.0mm" H 3800 2350 50  0001 C CNN
F 3 "~" H 3800 2350 50  0001 C CNN
	1    3600 2350
	1    0    0    -1  
$EndComp
Wire Wire Line
	3600 2350 3600 2500
Connection ~ 3600 2500
Wire Wire Line
	3600 2500 3800 2500
$EndSCHEMATC
